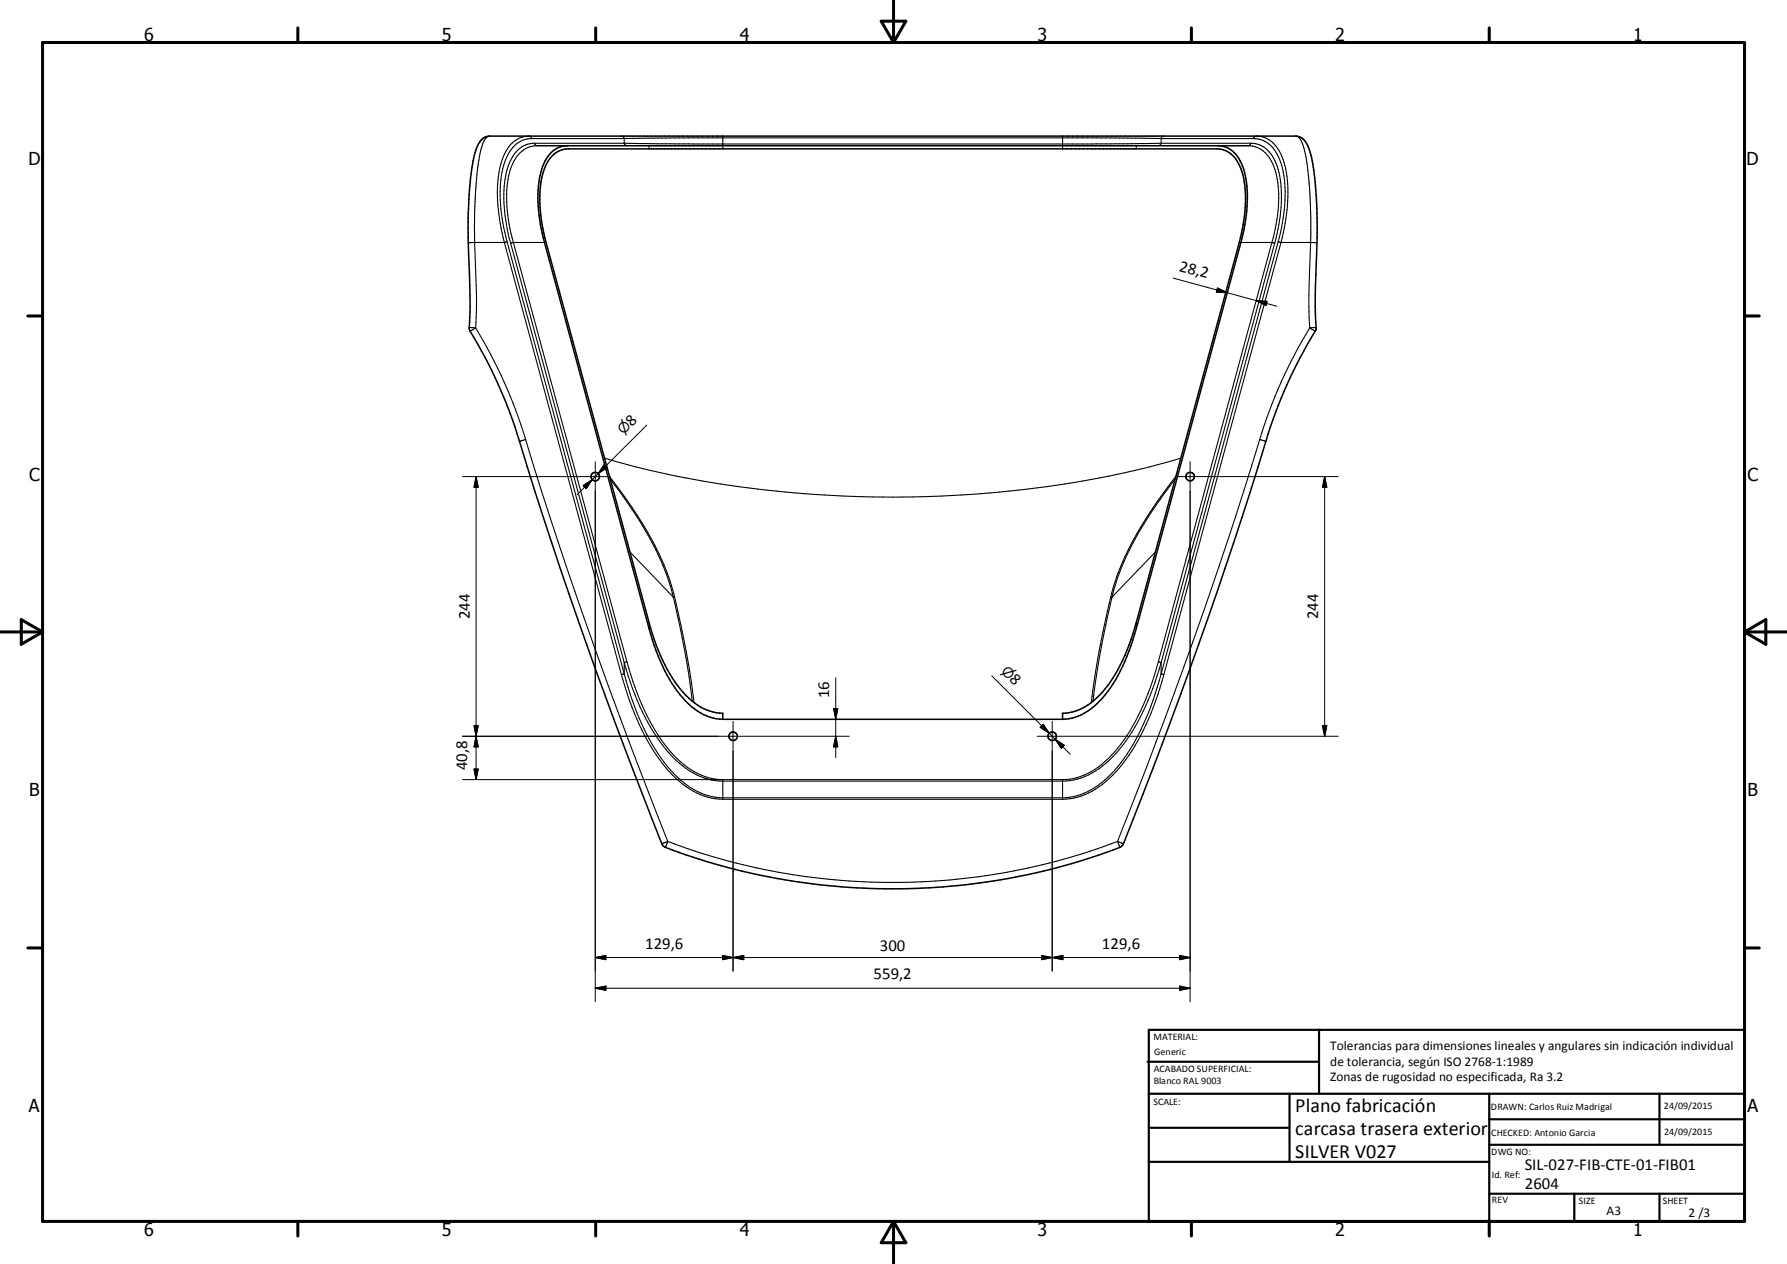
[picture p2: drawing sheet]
<svg xmlns="http://www.w3.org/2000/svg" width="420mm" height="297mm" viewBox="0 0 420 297" stroke-linecap="round" stroke-linejoin="round" font-family="sans-serif">
<g fill="none" stroke="#000" stroke-width=".36">
<path d="M113.3 32.7l.9-.6 .9-.1h189.5a3.5 3.5 0 0 1 3 2.7 47 47 0 0 1 1.9 13.2 267.2 267.2 0 0 1-.4 21.6l.2 7.9a114.8 114.8 0 0 0-11.8 26.3 1168.2 1168.2 0 0 1-33.7 95l-.2 .2a150 150 0 0 1-107.6 0l-.2-.2a1219.9 1219.9 0 0 1-35.3-100.1 118.6 118.6 0 0 0-10.2-21.2v-.2a192.8 192.8 0 0 0-.3-21.3 82.9 82.9 0 0 1 1.7-20.1 6.2 6.2 0 0 1 1.6-3.1zM126.3 34.2h167.1M133.4 34.2a6.4 6.4 0 0 0-5.9 4.9 30.1 30.1 0 0 0 .2 16.8l24.9 91.8a38.3 38.3 0 0 0 9.3 17.8 11.9 11.9 0 0 0 8 3.5M286.2 34.2a6.4 6.4 0 0 1 5.9 4.9 30.3 30.3 0 0 1-.1 16.8l-24.9 91.8a39.6 39.6 0 0 1-8.7 17.1 12.1 12.1 0 0 1-8.6 4.2M169.9 169v-1.4a13.2 13.2 0 0 1-10-5.7 42.3 42.3 0 0 1-7.3-15.6l-24.2-89.3a31.8 31.8 0 0 1-.7-16.6 6.6 6.6 0 0 1 5.4-5.4h152.9a6.3 6.3 0 0 1 5.7 4.7 27.9 27.9 0 0 1 .1 15.2l-24.7 91.4a39.9 39.9 0 0 1-8.7 17.1 12.2 12.2 0 0 1-8.6 4.2v1.4M169.9 169h79.9"/>
<circle cx="139.9" cy="112" r="1"/>
<circle cx="279.7" cy="112" r=".99"/>
<circle cx="172.3" cy="173" r="1"/>
<circle cx="247.3" cy="173" r="1"/>
</g>
<g fill="none" stroke="#000" stroke-width=".25">
<path d="M115.1 32a2.55 2.55 0 0 0-1.8 2.3 60.5 60.5 0 0 0-1.6 13l-.1 9.7M125 32.6l-.2-.4a3.5 3.5 0 0 0-3.5 .7 10.2 10.2 0 0 0-3.9 6.8 39.6 39.6 0 0 0 1.1 17.3M125 32.6a6.7 6.7 0 0 0-6.1 4.9 30.5 30.5 0 0 0-.2 17.1l.5 2.2M125 32.6h21.7M125.6 33.7h21.1M125.6 33.7l.2 .3 .5 .2a6.6 6.6 0 0 0-6.1 4.9 28.1 28.1 0 0 0-.1 15.7l.6 2.2M125.6 33.7a6.5 6.5 0 0 0-5.9 4.7 28.9 28.9 0 0 0-.5 15.5l.8 3.3M146.1 32l.3 .1 .3 .5M146.7 32.6l15.1-.2h96l15.1 .2M146.7 33.7l16.3 .1h93.7l16.2-.1M146.7 33.7l.3 .4 .4 .1M146.7 32.6v1.1"/>
<path d="M152.6 34.2v.8M169.9 32v3M249.8 32v3M267.1 34.2v.8M272.9 32.6h21.7M272.9 33.7h21.1M272.9 33.7l-.2 .3-.4 .2M272.9 32.6v1.1M273.6 32l-.5 .2-.2 .4M294 33.7a6.5 6.5 0 0 1 6 4.7 30.6 30.6 0 0 1-.1 17.7l-.3 1.1M294 33.7l-.3 .4-.3 .1a6.5 6.5 0 0 1 6 4.9 27.5 27.5 0 0 1 .1 15.7l-.5 2.2M294.6 32.6l.2-.4a3.5 3.5 0 0 1 3.5 .7 10.2 10.2 0 0 1 3.9 6.8 39.6 39.6 0 0 1-1.1 17.3"/>
<path d="M294.6 32.6a6.7 6.7 0 0 1 6.2 4.9 29.3 29.3 0 0 1 .4 16l-.8 3.3M304.6 32a2.23 2.23 0 0 1 1.6 1.9 58.2 58.2 0 0 1 1.8 14l.1 9.1M111.6 57h-1.5M111.6 57h6.9M111.6 57l.4 12.5-.2 7.5M118.5 57l27.6 101.5M119.2 56.8l-.7 .2M119.2 56.8l27.5 101.5M120 57.2l26.7 98.5M120.7 57l-.7 .2M120.7 57l26.7 98.5M120.7 57h7.3"/>
<path d="M291.7 57h7.3M299 57l.6 .2M299 57l-26.7 98.5M299.6 57.2l-26.7 98.5M300.4 56.8l.7 .2M300.4 56.8l-27.5 101.5M301.1 57l-27.5 101.5M301.1 57h7M308.1 57h1.5M308.1 57a204.1 204.1 0 0 0-.4 17.5l.2 2.5M110.3 76.9l1.5 .1M111.8 77l-1.3 .8"/>
<path d="M111.8 77a113.5 113.5 0 0 1 11.8 26.3M307.9 77l1.2 .8M307.9 77a112.2 112.2 0 0 0-11.8 26.3M309.4 76.9l-1.5 .1M122.1 103.7h.1M123.6 103.3l-1.5 .4M123.6 103.3a1178.6 1178.6 0 0 0 33.4 94.4M142.1 107.6a172.7 172.7 0 0 0 16.9 4.3 265.4 265.4 0 0 0 84.8 2.7 205.8 205.8 0 0 0 33.7-7M143.3 112a86.8 86.8 0 0 1 14.2 24.6l1.1 3.8M143.4 112.6l4.6 6.4a76 76 0 0 1 8.2 14.9l1.3 3.6 .8 2.8M276.2 112.6a89.1 89.1 0 0 0-13.5 23.1l-1.3 4.6M276.4 112a89.2 89.2 0 0 0-13.9 23.6l-1.4 4.8"/>
<path d="M296.1 103.3l1.4 .4M296.1 103.3a1200.3 1200.3 0 0 1-33.4 94.4M297.5 103.7h.1M148.1 129.7l10.2 10.6M271.6 129.7l-10.2 10.6M146.1 158.5a56.3 56.3 0 0 0 11.2 22.8 17.5 17.5 0 0 0 12.6 6.5M146.7 158.3a56.1 56.1 0 0 0 10.9 22.7 17 17 0 0 0 12.3 6.5h79.9a16.6 16.6 0 0 0 12.2-6.5 53.6 53.6 0 0 0 10.5-21.1l.4-1.6M146.7 158.3l-.6 .2M146.7 155.7a52 52 0 0 0 11.4 22.1 16.6 16.6 0 0 0 11.8 5.7h79.9a16.5 16.5 0 0 0 11.8-5.7 49.5 49.5 0 0 0 10.9-20.5l.4-1.6M146.7 155.7v2.6M147.4 155.5l-.7 .2M147.4 155.5a54.5 54.5 0 0 0 10.2 21.2 16.8 16.8 0 0 0 12.3 6.5"/>
<path d="M152.6 146.3v1.4M158.3 140.3l.3 .1M158.3 140.3l1.7 8a179.9 179.9 0 0 1 2.7 16.5M158.6 140.4l2.1 9.6a163.6 163.6 0 0 1 2.4 15.1M261.1 140.4l-3.1 14.3-1.5 10.4M261.4 140.3l-.3 .1M261.4 140.3l-3 14.2-1.5 10.3M267.1 146.3v1.4M272.3 155.5l.6 .2M272.3 155.5a54.4 54.4 0 0 1-10.3 21.2 16.7 16.7 0 0 1-12.2 6.5M272.9 158.3l.7 .2M272.9 155.7v2.6"/>
<path d="M273.6 158.5a55.8 55.8 0 0 1-11.2 22.8 17.5 17.5 0 0 1-12.6 6.5M157 197.7l-.6 1.4M157 197.7l-1.4 .6M157 197.7a149.9 149.9 0 0 0 105.7 0M169.9 183.2v4.6M169.9 187.8h79.9M169.9 183.2h79.9M249.8 183.2v4.6M262.7 197.7l1.4 .6M262.7 197.7l.5 1.4"/>
</g>
<g fill="none" stroke="#000" stroke-width=".71">
<path d="M10 10h400v277h-400zM70 6.6v3.4M140 6.6v3.4M207.1 5h5.8l-2.9 5zM210 0v10M280 6.6v3.4M350 6.6v3.4M6.6 74.2h3.4M410 74.2h3.5M0 148.5h10M5 145.6l5 2.9-5 2.9zM410 148.5h10.1"/>
<path d="M410 148.5l5.1-2.9v5.8zM6.6 222.7h3.4M410 222.7h3.5M70 287v3.4M140 287v3.4M210 287v10M210 287l2.9 5h-5.8zM280 287v3.4M350 287v3.4"/>
</g>
<g fill="none" stroke="#000" stroke-width=".51">
<path d="M269.7 249.5h40.3M270 242h140v45h-140zM270 257h140M303.1 257v16M310 242v15M350 257v30M390.1 257v12M270 265h33.1M270 273h80M350 269h60M350 263h60M350 280.5h60"/>
<path d="M370 280.5v6.5M390.1 280.5v6.5"/>
</g>
<g fill="none" stroke="#000" stroke-width=".24">
<path d="M275.8 65.4l12.7 3.4M286.2 67.7l2.3 1.1-2.6-.2zM288.5 68.8l6.8 1.8M295.3 70.6l4.8 1.4M295.3 70.6l2.5 .2-.2 1zM152 99.9l-11.4 11.4M108.7 112h34.7M111.9 112v71.2M111.9 112l.5 2.5h-1zM137.1 114.1l2.1-1.4-1.4 2.1zM139.2 112.7l-3.5 3.5M139.9 108.5v126.9"/>
<path d="M140.6 111.3l-1.4 1.4M142 109.2l.7 .7-2.1 1.4zM276.2 112h38.3M279.7 108.5v126.9M311.4 112l.5 2.5h-1.1zM311.4 112v61M196.4 159.3v18.7M233.1 158.8l14.9 14.9M108.7 173h90.9M111.4 170.5h1l-.5 2.5zM111.9 173l.5 2.5h-1zM172.3 169.5v58.7"/>
<path d="M195.9 166.5h1l-.5 2.5zM196.4 173l.5 2.5h-1zM243.8 173h70.7M244.5 170.9l.7-.7 1.4 2.1zM247.3 169.5v58.7M248 173.7l3.6 3.5M248 173.7l2.2 1.4-.8 .7zM310.8 170.5h1.1l-.5 2.5zM108.7 183.2h61.2M111.4 180.7h1l-.5 2.5zM139.9 225h139.8M139.9 225l2.5-.5v1z"/>
<path d="M139.9 232.2l2.5-.5v1zM139.9 232.2h139.8M169.8 224.5l2.5 .5-2.5 .5zM172.3 225l2.5-.5v1zM244.8 224.5l2.5 .5-2.5 .5zM247.3 225l2.5-.5v1zM277.2 224.5l2.5 .5-2.5 .5zM277.2 231.7l2.5 .5-2.5 .5z"/>
</g>
<g fill="#000" stroke="#000" stroke-width=".24">
<path d="M286.2 67.7l2.3 1.1-2.6-.2zM295.3 70.6l2.5 .2-.2 1zM111.9 112l.5 2.5h-1zM137.1 114.1l2.1-1.4-1.4 2.1zM142 109.2l.7 .7-2.1 1.4zM311.4 112l.5 2.5h-1.1zM111.4 170.5h1l-.5 2.5zM111.9 173l.5 2.5h-1zM195.9 166.5h1l-.5 2.5zM196.4 173l.5 2.5h-1zM244.5 170.9l.7-.7 1.4 2.1zM248 173.7l2.2 1.4-.8 .7z"/>
<path d="M310.8 170.5h1.1l-.5 2.5zM111.4 180.7h1l-.5 2.5zM139.9 225l2.5-.5v1zM139.9 232.2l2.5-.5v1zM169.8 224.5l2.5 .5-2.5 .5zM172.3 225l2.5-.5v1zM244.8 224.5l2.5 .5-2.5 .5zM247.3 225l2.5-.5v1zM277.2 224.5l2.5 .5-2.5 .5zM277.2 231.7l2.5 .5-2.5 .5z"/>
</g>
<g font-size="4.7">
<text x="304.5" y="261.2">Plano fabricación</text>
<text x="304.5" y="266.6">carcasa trasera exterior</text>
<text x="304.5" y="272">SILVER V027</text>
</g>
<g font-size="4.2">
<text x="33.9" y="9.6">6</text>
<text x="103.9" y="9.6">5</text>
<text x="173.9" y="9.6">4</text>
<text x="243.8" y="9.6">3</text>
<text x="313.9" y="9.6">2</text>
<text x="383.9" y="9.6">1</text>
<text x="6.7" y="38.7">D</text>
<text x="410.5" y="38.7">D</text>
<text x="6.9" y="112.9">C</text>
<text x="410.7" y="112.9">C</text>
<text x="6.9" y="187.1">B</text>
<text x="410.7" y="187.1">B</text>
<text x="6.8" y="261.4">A</text>
<text x="410.7" y="261.4">A</text>
<text x="33.9" y="290.4">6</text>
<text x="103.9" y="290.4">5</text>
<text x="173.9" y="290.4">4</text>
<text x="243.8" y="290.4">3</text>
<text x="313.9" y="290.4">2</text>
<text x="383.9" y="290.4">1</text>
</g>
<g font-size="3.9">
<text x="277" y="63.6" transform="rotate(15 277 63.6)">28,2</text>
<text x="148.5" y="100.3" transform="rotate(-45 148.5 100.3)">8</text>
<text x="110.4" y="145.5" transform="rotate(-90 110.4 145.5)">244</text>
<text x="309.8" y="145.5" transform="rotate(-90 309.8 145.5)">244</text>
<text x="237.2" y="159.8" transform="rotate(45 237.2 159.8)">8</text>
<text x="194.9" y="164" transform="rotate(-90 194.9 164)">16</text>
<text x="109.8" y="181" transform="rotate(-90 109.8 181)">40,8</text>
<text x="151.6" y="222.9">129,6</text>
<text x="206.8" y="223.4">300</text>
<text x="259" y="222.9">129,6</text>
<text x="205.3" y="230.1">559,2</text>
<text x="358.4" y="274.9">SIL-027-FIB-CTE-01-FIB01</text>
<text x="358.4" y="279.4">2604</text>
</g>
<g font-size="3.3">
<text x="146.6" y="102.3" transform="rotate(-45 146.6 102.3)">⌀</text>
<text x="235.2" y="157.8" transform="rotate(45 235.2 157.8)">⌀</text>
</g>
<g font-size="3.1">
<text x="312.7" y="246.8">Tolerancias para dimensiones lineales y angulares sin indicación individual</text>
<text x="312.7" y="250.4">de tolerancia, según ISO 2768-1:1989</text>
<text x="312.7" y="254">Zonas de rugosidad no especificada, Ra 3.2</text>
<text x="377.6" y="285.6">A3</text>
<text x="396.9" y="285.9">2 /3</text>
</g>
<g font-size="2.4">
<text x="271.1" y="244.4">MATERIAL:</text>
<text x="271.2" y="252">ACABADO SUPERFICIAL:</text>
<text x="271.3" y="247.9">Generic</text>
<text x="271.2" y="254.7">Blanco RAL 9003</text>
<text x="271.1" y="259.7">SCALE:</text>
<text x="350.4" y="260.8">DRAWN: Carlos Ruiz Madrigal</text>
<text x="391.1" y="260.6">24/09/2015</text>
<text x="350.5" y="267">CHECKED: Antonio Garcia</text>
<text x="391.2" y="266.7">24/09/2015</text>
<text x="350.5" y="271.4">DWG NO:</text>
<text x="350.7" y="276.9">Id. Ref:</text>
<text x="350.7" y="282.8">REV</text>
<text x="371.1" y="282.9">SIZE</text>
<text x="390.8" y="283">SHEET</text>
</g>
</svg>
